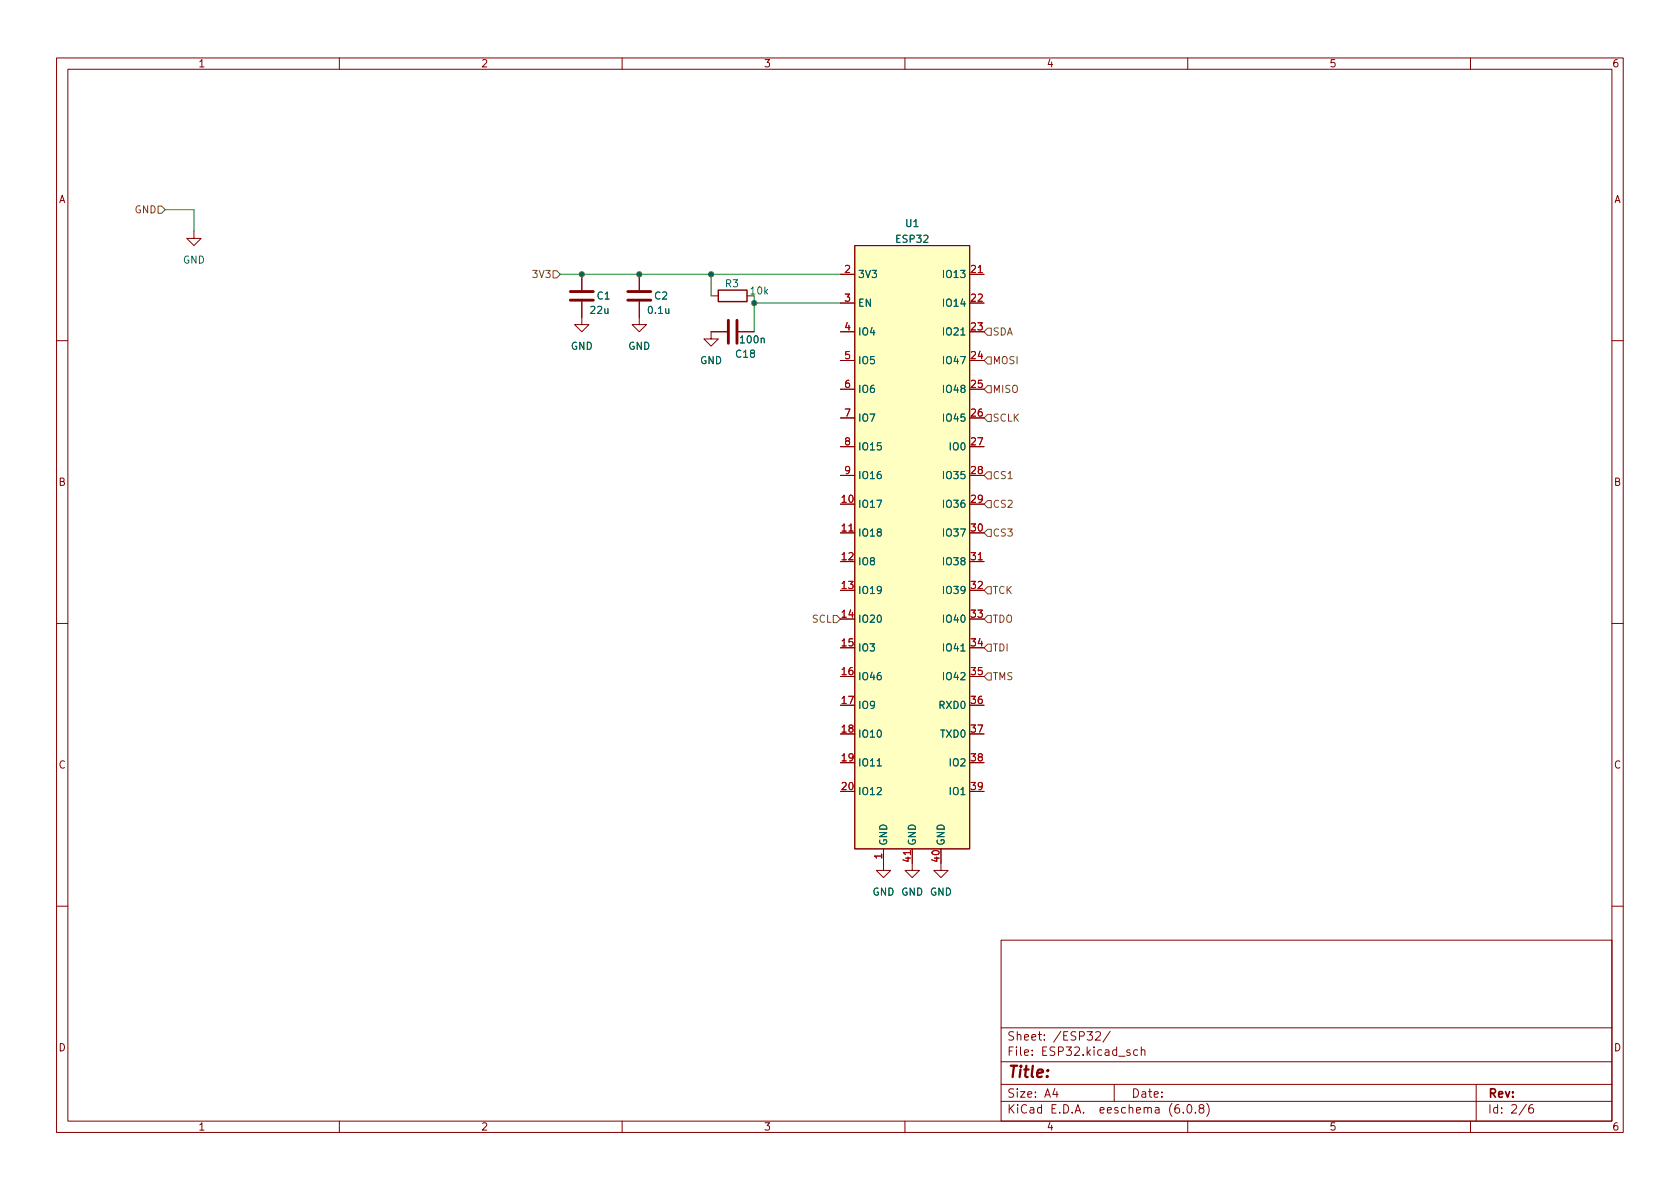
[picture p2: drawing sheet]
<svg xmlns="http://www.w3.org/2000/svg" width="297mm" height="210mm" viewBox="0 0 297 210" stroke-linecap="round" stroke-linejoin="round" font-family="sans-serif">
<g fill="none" stroke="#840000" stroke-width=".18">
<path d="M10 10.2h277v190.1h-277zM12 12.2h273v186.1h-273zM60 10.2v2M110 10.2v2M160 10.2v2M210 10.2v2M260 10.2v2M34.3 40.9v1.3h1.3l-1.3 1.2-1.3-1.2h1.3M102.9 53.3v4.1h1.2l-1.2 1.3-1.3-1.3h1.3M102.9 48.5v2.8M113 53.3v4.1h1.3l-1.3 1.3-1.2-1.3h1.2M113 48.5v2.8"/>
<path d="M125.7 52.3h1.3M128.5 58.7h-2.8v1.2h1.3l-1.3 1.3-1.2-1.3h1.2M130.6 58.7h2.7M132.1 52.3h1.2M148.6 58.7h2.5M148.6 48.5h2.5M148.6 53.6h2.5M151.1 43.4h20.3v106.7h-20.3zM171.4 48.5h2.6M10 60.2h2M148.6 63.7h2.5M148.6 68.8h2.5"/>
<path d="M148.6 73.9h2.5M148.6 79h2.5M285 60.2h2M148.6 94.2h2.5M148.6 84.1h2.5M171.4 99.3h2.6M10 110.2h2M285 110.2h2M156.2 150.1v3.8h1.3l-1.3 1.3-1.3-1.3h1.3M161.3 150.1v3.8h1.3l-1.3 1.3-1.3-1.3h1.3M166.4 152.6v1.3h1.2l-1.2 1.3-1.3-1.3h1.3M10 160.2h2"/>
<path d="M177 166.3h108v32h-108zM285 160.2h2M60 198.3v2M110 198.3v2M160 198.3v2M177 194.8h108M177 191.8h108M177 187.8h108M177 181.8h108M186.5 192.5l-.4 1h1M186.9 193v1M192.2 182.4h.9l-.5 .6 .5 .1v.7l-.2 .1h-.5l-.2-.1"/>
<path d="M193.7 182.6l.6-.2 .2 .2 .1 .3-1 1h1M196.3 182.4l-1.3 1.9M197 191.8v3M199.8 185.7l-.4-.1-.2 .2 .1 .3 .5 .1v.4h-.6M201.1 185.7l-.4-.1-.3 .3v.4l.2 .3h.5M201.8 185.8l.2-.2 .4 .1v.9M201.8 185.1v1.5M208.4 195.3a.59 .59 0 0 0-.7 .7v.5l.2 .3h.4l.2-.1 .1-.5-.2-.2-.4-.1-.3 .3M209.2 196.7v.1M210 198.3v2M210.1 195.4l.1-.1a.81 .81 0 0 1 .6 .7 .81 .81 0 0 1-.3 .8h-.1a.81 .81 0 0 1-.6-.6 .81 .81 0 0 1 .3-.8zM211.4 196.7v.1"/>
<path d="M212.3 196l-.3-.3 .1-.2 .2-.2 .4 .1 .2 .2-.1 .2-.7 .2-.1 .3 .1 .4 .2 .1h.3l.3-.3v-.2l-.3-.3M213.4 195.1a1.72 1.72 0 0 1 0 2.3M260 198.3v2M261 191.8v6.5M269.9 195.3l-1.3 1.9M271 195.3a.6 .6 0 0 0-.7 .7v.5l.1 .3h.5l.2-.1 .1-.5-.2-.2-.4-.1-.3 .3"/>
</g>
<path d="M100.8 53.1h4.1M100.8 51.6h4.1M111 53.1h4.1M111 51.6h4.1M128.8 56.6v4.1M130.3 56.6v4.1" fill="none" stroke="#840000" stroke-width=".51"/>
<path d="M151.1 43.4h20.3v106.7h-20.3z" fill="#ffffc2" stroke="#ffffc2" stroke-width=".18"/>
<path d="M155.1 135.4h.7" fill="none" stroke="#006464" stroke-width=".18"/>
<path d="M127 51.3h5.1v2h-5.1z" fill="none" stroke="#840000" stroke-width=".25"/>
<g fill="none" stroke="#725600" stroke-width=".18">
<path d="M27.9 36.4h.7l.6 .7-.6 .6h-.7zM97.8 47.9h.6l.7 .6-.7 .6h-.6zM174.6 58h.7v1.3h-.7l-.6-.6zM174.6 68.2h.7v1.3h-.7l-.6-.7zM174.6 73.3h.7v1.2h-.7l-.6-.6zM174.6 63.1h.7v1.3h-.7l-.6-.7zM174.6 93.6h.7v1.3h-.7l-.6-.7zM174.6 83.4h.7v1.3h-.7l-.6-.6zM174.6 88.5h.7v1.3h-.7l-.6-.7zM147.3 108.8h.7l.6 .7-.6 .6h-.7zM174.6 103.8h.7v1.2h-.7l-.6-.6zM174.6 119h.7v1.3h-.7l-.6-.7z"/>
<path d="M174.6 108.8h.7v1.3h-.7l-.6-.6zM174.6 113.9h.7v1.3h-.7l-.6-.7z"/>
</g>
<path d="M29.2 37.1h5.1v3.8M99.1 48.5h49.5M125.7 48.5v3.8M133.3 53.6h15.3M133.3 52.3v6.4" fill="none" stroke="#009600" stroke-width=".18"/>
<g fill="#009600" stroke="#009600" stroke-width=".18">
<circle cx="102.9" cy="48.5" r=".46"/>
<circle cx="125.7" cy="48.5" r=".46"/>
<circle cx="113" cy="48.5" r=".46"/>
<circle cx="133.3" cy="53.6" r=".46"/>
</g>
<text font-size="2.8" fill="#840000" x="178" y="190.6">Title:</text>
<g font-size="2.1" fill="#840000">
<text x="178" y="184">Sheet: /ESP32/</text>
<text x="178" y="186.7">File: ESP32.kicad_sch</text>
<text x="178" y="196.9">KiCad E.D.A. eeschema (6.0.8)</text>
<text x="178" y="194.1">Size: A4</text>
<text x="200" y="194.1">Date:</text>
<text x="263" y="194.1">Rev:</text>
<text x="263" y="196.9">Id: 2/6</text>
</g>
<g font-size="1.8" fill="#840000">
<text x="35" y="11.9">1</text>
<text x="85" y="11.9">2</text>
<text x="135" y="11.9">3</text>
<text x="185" y="11.9">4</text>
<text x="235" y="11.9">5</text>
<text x="285" y="11.9">6</text>
<text x="10.3" y="35.9">A</text>
<text x="285.3" y="35.9">A</text>
<text x="10.3" y="85.9">B</text>
<text x="285.3" y="85.9">B</text>
<text x="10.3" y="135.9">C</text>
<text x="285.3" y="135.9">C</text>
<text x="10.3" y="185.9">D</text>
<text x="285.3" y="185.9">D</text>
<text x="35" y="199.9">1</text>
<text x="85" y="199.9">2</text>
<text x="135" y="199.9">3</text>
<text x="185" y="199.9">4</text>
<text x="235" y="199.9">5</text>
<text x="285" y="199.9">6</text>
</g>
<g font-size="1.8" fill="#725600">
<text x="23.8" y="37.7">GND</text>
<text x="94.5" y="49.1">3V3</text>
<text x="175.5" y="59.3">SDA</text>
<text x="175.5" y="64.4">MOSI</text>
<text x="175.5" y="69.5">MISO</text>
<text x="175.5" y="74.5">SCLK</text>
<text x="175.5" y="84.7">CS1</text>
<text x="175.5" y="89.8">CS2</text>
<text x="175.5" y="94.9">CS3</text>
<text x="175.5" y="105">TCK</text>
<text x="143.6" y="110.1">SCL</text>
<text x="175.5" y="110.1">TDO</text>
<text x="175.5" y="115.2">TDI</text>
<text x="175.5" y="120.3">TMS</text>
</g>
<g font-size="1.8" fill="#006464">
<text x="160.2" y="40.1">U1</text>
<text x="32.3" y="46.6">GND</text>
<text x="158.5" y="42.9">ESP32</text>
<text x="105.6" y="53">C1</text>
<text x="115.8" y="53">C2</text>
<text x="128.3" y="50.8">R3</text>
<text x="132.8" y="52.1">10k</text>
<text x="151.6" y="49.1">3V3</text>
<text x="167.1" y="49.1">IO13</text>
<text x="104.5" y="55.5">22u</text>
<text x="114.7" y="55.5">0.1u</text>
<text x="151.6" y="54.2">EN</text>
<text x="151.6" y="59.3">IO4</text>
<text x="167.1" y="54.2">IO14</text>
<text x="167.1" y="59.3">IO21</text>
<text x="100.9" y="61.8">GND</text>
<text x="111.1" y="61.8">GND</text>
<text x="123.8" y="64.4">GND</text>
<text x="130.2" y="63.2">C18</text>
<text x="131" y="60.7">100n</text>
<text x="151.6" y="64.4">IO5</text>
<text x="167.1" y="64.4">IO47</text>
<text x="151.6" y="69.5">IO6</text>
<text x="167.1" y="69.5">IO48</text>
<text x="151.6" y="74.5">IO7</text>
<text x="167.1" y="74.5">IO45</text>
<text x="151.6" y="79.6">IO15</text>
<text x="168.1" y="79.6">IO0</text>
<text x="151.6" y="89.8">IO17</text>
<text x="151.6" y="84.7">IO16</text>
<text x="167.1" y="84.7">IO35</text>
<text x="167.1" y="89.8">IO36</text>
<text x="151.6" y="94.9">IO18</text>
<text x="167.1" y="94.9">IO37</text>
<text x="151.6" y="99.9">IO8</text>
<text x="167.1" y="99.9">IO38</text>
<text x="151.6" y="105">IO19</text>
<text x="167.1" y="105">IO39</text>
<text x="151.6" y="110.1">IO20</text>
<text x="167.1" y="110.1">IO40</text>
<text x="151.6" y="115.2">IO3</text>
<text x="167.1" y="115.2">IO41</text>
<text x="151.6" y="120.3">IO46</text>
<text x="151.6" y="125.3">IO9</text>
<text x="166.2" y="125.3">RXD0</text>
<text x="167.1" y="120.3">IO42</text>
<text x="151.6" y="130.4">IO10</text>
<text x="166.4" y="130.4">TXD0</text>
<text x="151.6" y="135.5">IO11</text>
<text x="168.1" y="135.5">IO2</text>
<text x="151.6" y="140.6">IO12</text>
<text x="168.1" y="140.6">IO1</text>
<text x="156.8" y="149.6" transform="rotate(-90 156.8 149.6)">GND</text>
<text x="161.9" y="149.6" transform="rotate(-90 161.9 149.6)">GND</text>
<text x="167" y="149.6" transform="rotate(-90 167 149.6)">GND</text>
<text x="154.2" y="158.4">GND GND GND</text>
</g>
<g font-size="1.8" fill="#a90000">
<text x="149.4" y="48.3">2</text>
<text x="149.4" y="53.3">3</text>
<text x="171.7" y="48.3">21</text>
<text x="171.7" y="53.3">22</text>
<text x="149.4" y="58.4">4</text>
<text x="171.7" y="58.4">23</text>
<text x="149.4" y="63.5">5</text>
<text x="171.7" y="63.5">24</text>
<text x="149.4" y="68.6">6</text>
<text x="171.7" y="68.6">25</text>
<text x="149.4" y="73.7">7</text>
<text x="171.7" y="73.7">26</text>
<text x="149.4" y="78.7">8</text>
<text x="149.4" y="83.8">9</text>
<text x="171.7" y="78.7">27</text>
<text x="171.7" y="83.8">28</text>
<text x="148.9" y="88.9">10</text>
<text x="171.7" y="88.9">29</text>
<text x="148.9" y="94">11</text>
<text x="171.7" y="94">30</text>
<text x="148.9" y="99.1">12</text>
<text x="171.7" y="99.1">31</text>
<text x="148.9" y="104.1">13</text>
<text x="171.7" y="104.1">32</text>
<text x="148.9" y="109.2">14</text>
<text x="171.7" y="109.2">33</text>
<text x="148.9" y="114.3">15</text>
<text x="148.9" y="119.4">16</text>
<text x="171.7" y="114.3">34</text>
<text x="171.7" y="119.4">35</text>
<text x="148.9" y="124.5">17</text>
<text x="171.7" y="124.5">36</text>
<text x="148.9" y="129.5">18</text>
<text x="171.7" y="129.5">37</text>
<text x="148.9" y="134.6">19</text>
<text x="171.7" y="134.6">38</text>
<text x="148.9" y="139.7">20</text>
<text x="171.7" y="139.7">39</text>
<text x="156" y="151.9" transform="rotate(-90 156 151.9)">1</text>
<text x="161" y="152.4" transform="rotate(-90 161 152.4)">41</text>
<text x="166.1" y="152.4" transform="rotate(-90 166.1 152.4)">40</text>
</g>
</svg>
